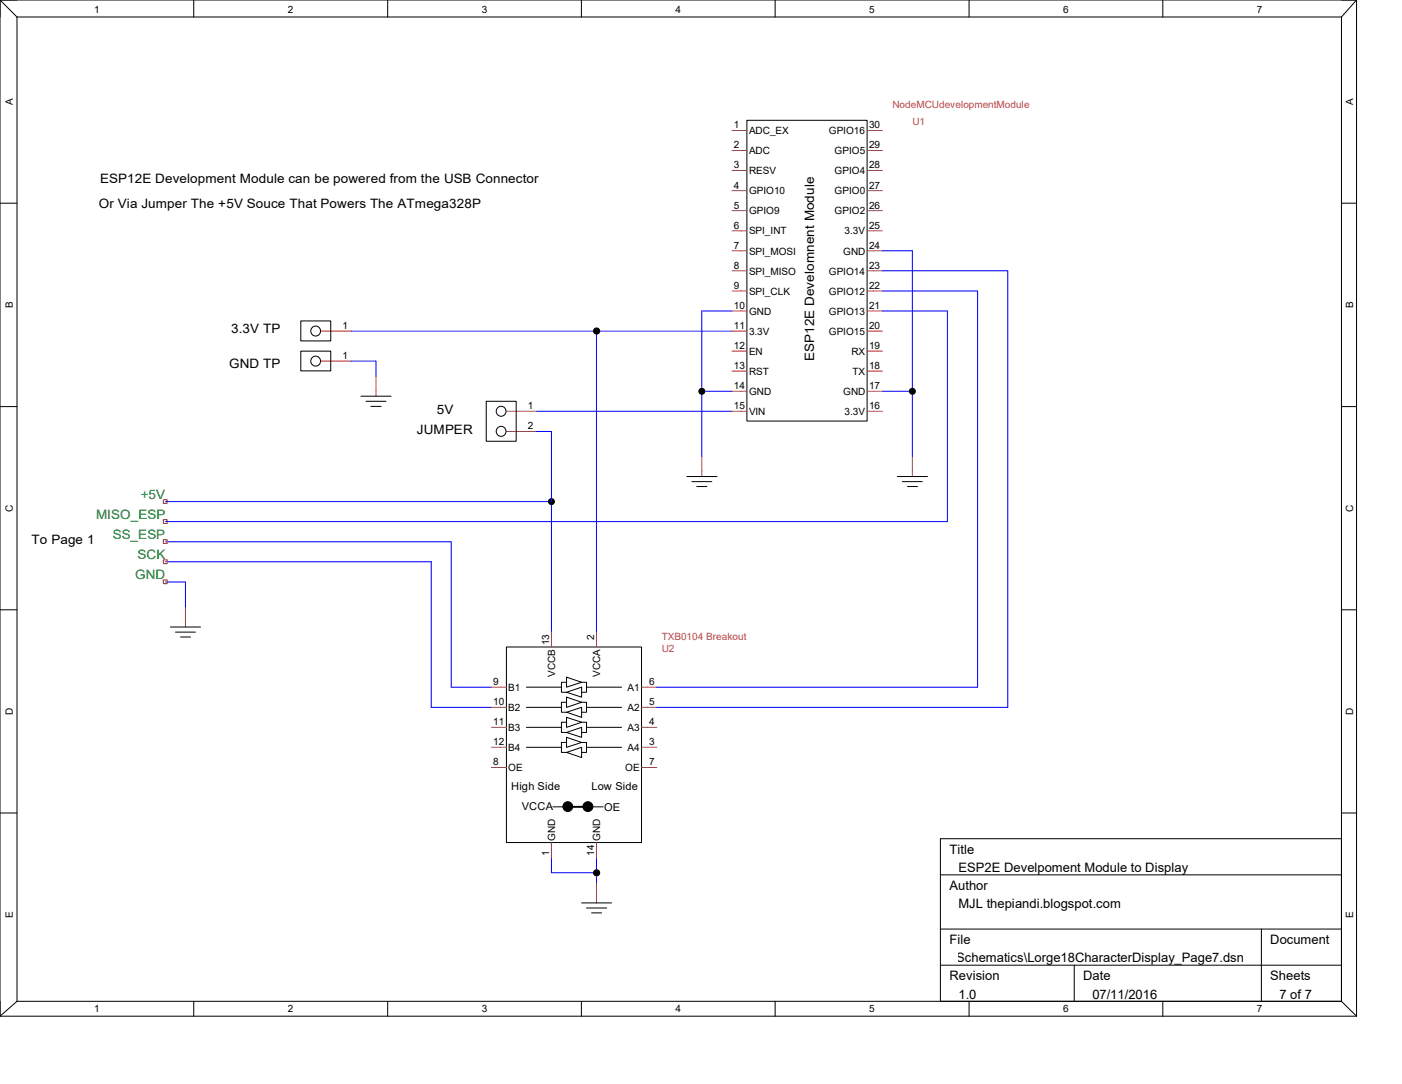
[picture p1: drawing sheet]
<svg xmlns="http://www.w3.org/2000/svg" width="279mm" height="216mm" viewBox="0 0 279 216" stroke-linecap="round" stroke-linejoin="round" font-family="sans-serif">
<g fill="none" stroke="#c04040" stroke-width=".2">
<path d="M145.9 26h2.9M145.9 30h2.9M145.9 34h2.9M145.9 38h2.9M172.8 26h3.1M172.8 30h3.1M172.8 34h3.1M172.8 38h3.1M145.9 42h2.9M145.9 46h2.9M145.9 50h2.9M145.9 53.9h2.9"/>
<path d="M145.9 58h2.9M172.8 42h3.1M172.8 46h3.1M172.8 50h3.1M172.8 53.9h3.1M172.8 58h3.1M63.9 66h6M63.9 71.9h6M74.9 74.9v4M145.9 66h2.9M145.9 61.9h2.9M145.9 69.9h2.9"/>
<path d="M145.9 73.9h2.9M145.9 77.9h2.9M172.8 66h3.1M172.8 61.9h3.1M172.8 69.9h3.1M172.8 73.9h3.1M172.8 77.9h3.1M100.9 81.9h6M100.9 85.9h6M139.9 90.9v4M145.9 81.9h2.9M172.8 81.9h3.1"/>
<path d="M181.8 90.9v4M37 120.9v4M97.9 136.9h3M109.9 125.9v3M118.9 125.9v3M127.9 136.9h3M97.9 148.8h3M97.9 144.9h3M97.9 140.9h3M97.9 152.9h3M127.9 148.8h3M127.9 144.9h3"/>
<path d="M127.9 140.9h3M127.9 152.9h3M109.9 167.9v3M118.9 167.9v3M118.9 175.9v3.9"/>
</g>
<g fill="none" stroke="#000" stroke-width=".2">
<path d="M0 0h270.3M0 0v202.4M0 0l3.4 3.4M3.4 3.4h263.9M3.4 3.4v196M38.6 0v3.4M77.3 0v3.4M115.9 0v3.4M154.5 0v3.4M193.1 0v3.4M231.7 0v3.4M267.3 3.4v196"/>
<path d="M270.3 0v202.4M270.3 0l-3 3.4M148.8 24h24v59.9h-24zM0 40.5h3.4M267.3 40.5h3M59.9 63.9h6v4h-6zM59.9 69.9h6v4h-6zM71.9 78.9h6M72.9 79.9h4M96.9 79.9h6v8h-6zM0 81h3.4M73.9 80.9h2"/>
<path d="M136.9 94.9h6M137.9 95.9h4M138.9 96.9h2M178.8 94.9h6M179.8 95.9h4M180.8 96.9h2M267.3 81h3M0 121.5h3.4M34 124.9h6M35 125.9h3.9M36 126.9h2M100.9 128.9h26.9v38.9h-26.9z"/>
<path d="M104.9 136.9h7M112.9 134.9l3 1-3 1zM112.9 137.9l3-1v2zM112.9 135.9h-1v2h1M112.9 138.9l3 1-3 1zM112.9 139.9h-1v2h1M115.9 135.9h1v2h-1M115.9 139.9h1v2h-1M116.9 136.9h7M267.3 121.5h3M104.9 140.9h7M104.9 144.9h7"/>
<path d="M104.9 148.8h7M112.9 141.9l3-1v2zM112.9 142.9l3 .9-3 1.1zM112.9 145.9l3-1v2zM112.9 143.8h-1v2.1h1M112.9 146.9l3 1-3 .9zM112.9 149.9l3-1.1v2.1zM112.9 147.9h-1v2h1M115.9 143.8h1v2.1h-1M115.9 147.9h1v2h-1M116.9 140.9h7M116.9 144.9h7"/>
<path d="M116.9 148.8h7M0 161.9h3.4M110.2 160.7h2M115.9 179.8h6M118.2 160.7h2M187.4 174.2h79.9M267.3 167h-79.9v32.4M267.3 161.9h3M3.4 199.4h263.9M3.4 199.4l-3.4 3M38.6 199.4v3M77.3 199.4v3"/>
<path d="M115.9 199.4v3M116.9 180.8h4M117.9 181.8h2M154.5 199.4v3M187.4 185h79.9M187.4 192.2h79.9M193.1 199.4v3M214.1 192.2v7.2M231.7 199.4v3M251.4 185v14.4M267.3 199.4l3 3M0 202.4h270.3"/>
<circle cx="62.9" cy="65.9" r=".98"/>
<circle cx="62.9" cy="71.9" r=".98"/>
<circle cx="99.9" cy="81.9" r=".98"/>
<circle cx="99.9" cy="85.9" r=".98"/>
</g>
<g fill="none" stroke="#00f" stroke-width=".2">
<path d="M175.9 58h18.9v78.9h-63.9M175.9 53.9h24.9v87h-69.9M175.9 50h5.9v40.9M69.9 66h76M69.9 71.9h5v3M118.9 66v59.9M139.9 77.9h6M145.9 61.9h-6v29M175.9 61.9h12.9v42h-155.8M175.9 77.9h5.9M33 99.9h76.9M106.9 85.9h3v40"/>
<path d="M106.9 81.9h39M33 115.9h4v5M33 107.9h56.9v29h8M33 111.9h52.9v29h12M109.9 167.9v5.9h9M118.9 167.9v8"/>
</g>
<g fill="#000" stroke="#000" stroke-width=".2">
<circle cx="118.9" cy="65.9" r=".61"/>
<circle cx="139.9" cy="77.9" r=".59"/>
<circle cx="181.8" cy="77.9" r=".59"/>
<circle cx="109.9" cy="99.9" r=".59"/>
<circle cx="113.2" cy="160.7" r=".97"/>
<circle cx="117.2" cy="160.7" r=".99"/>
<circle cx="118.9" cy="173.8" r=".61"/>
</g>
<path d="M32.6 99.5h.7v.7h-.7zM32.6 103.5h.7v.8h-.7zM32.6 107.5h.7v.7h-.7zM32.6 111.5h.7v.8h-.7zM32.6 115.5h.7v.7h-.7z" fill="none" stroke="#f00" stroke-width=".2"/>
<path d="M112.8 160.7h4" fill="none" stroke="#000" stroke-width=".38"/>
<g font-size="2.6">
<text x="19.7" y="41.4">Or Via Jumper The +5V Souce That Powers The ATmega328P</text>
<text x="20" y="36.4">ESP12E Development Module can be powered from the USB Connector</text>
<text x="46.1" y="66.4">3.3V TP</text>
<text x="162.3" y="71.9" transform="rotate(-90 162.3 71.9)">ESP12E Develomnent Module</text>
<text x="45.7" y="73.4">GND TP</text>
<text x="87.1" y="82.4">5V</text>
<text x="83.1" y="86.4">JUMPER</text>
<text x="6.3" y="108.3">To Page 1</text>
<text x="189.2" y="170.1">Title</text>
<text x="191" y="173.7">ESP2E Develpoment Module to Display</text>
<text x="189.2" y="177.3">Author</text>
<text x="191" y="180.9">MJL thepiandi.blogspot.com</text>
<text x="64.3" y="191.7">D:\Marty\Documents\~Electronics\Projects - Arduino and ESP8266\Large 18 Character Display\DisplayBoard_Schematics\Lorge18CharacterDisplay_Page7.dsn</text>
<text x="189.2" y="188.1">File</text>
<text x="253.2" y="188.1">Document</text>
<text x="189.2" y="195.3">Revision</text>
<text x="215.9" y="195.3">Date</text>
<text x="253.2" y="195.3">Sheets</text>
<text x="191" y="198.9">1.0</text>
<text x="217.7" y="198.9">07/11/2016</text>
<text x="255" y="198.9">7 of 7</text>
</g>
<g font-size="2.6" fill="#008020">
<text x="28.1" y="99.4">+5V</text>
<text x="19.1" y="103.3">MISO_ESP</text>
<text x="22.5" y="107.4">SS_ESP</text>
<text x="27.4" y="111.3">SCK</text>
<text x="27" y="115.4">GND</text>
</g>
<g font-size="2.2">
<text x="101.9" y="157.4">High Side</text>
<text x="104" y="161.4">VCCA</text>
<text x="117.9" y="157.4">Low Side</text>
<text x="120.4" y="161.5">OE</text>
</g>
<g font-size="2">
<text x="18.8" y="2.6">1</text>
<text x="57.4" y="2.6">2</text>
<text x="96" y="2.6">3</text>
<text x="134.6" y="2.6">4</text>
<text x="173.2" y="2.6">5</text>
<text x="211.9" y="2.6">6</text>
<text x="250.5" y="2.6">7</text>
<text x="2.5" y="20.9" transform="rotate(-90 2.5 20.9)">A</text>
<text x="269.7" y="20.9" transform="rotate(-90 269.7 20.9)">A</text>
<text x="146.3" y="25.6">1</text>
<text x="146.3" y="29.5">2</text>
<text x="149.3" y="26.7">ADC_EX</text>
<text x="165.2" y="26.7">GPIO16</text>
<text x="173.2" y="29.5">29</text>
<text x="173.2" y="25.6">30</text>
<text x="146.3" y="33.5">3</text>
<text x="149.3" y="30.7">ADC</text>
<text x="149.3" y="34.7">RESV</text>
<text x="166.3" y="34.7">GPIO4</text>
<text x="166.3" y="30.7">GPIO5</text>
<text x="173.2" y="33.5">28</text>
<text x="146.3" y="37.5">4</text>
<text x="146.3" y="41.5">5</text>
<text x="149.3" y="38.7">GPIO10</text>
<text x="166.3" y="38.7">GPIO0</text>
<text x="173.2" y="41.5">26</text>
<text x="173.2" y="37.5">27</text>
<text x="146.3" y="45.6">6</text>
<text x="149.3" y="42.7">GPIO9</text>
<text x="149.3" y="46.7">SPI_INT</text>
<text x="166.3" y="42.7">GPIO2</text>
<text x="168.3" y="46.7">3.3V</text>
<text x="173.2" y="45.6">25</text>
<text x="146.3" y="49.5">7</text>
<text x="146.3" y="53.5">8</text>
<text x="149.3" y="50.7">SPI_MOSI</text>
<text x="168" y="50.7">GND</text>
<text x="173.2" y="53.5">23</text>
<text x="173.2" y="49.5">24</text>
<text x="146.3" y="57.5">9</text>
<text x="149.3" y="54.7">SPI_MISO</text>
<text x="149.3" y="58.7">SPI_CLK</text>
<text x="165.2" y="58.7">GPIO12</text>
<text x="165.2" y="54.7">GPIO14</text>
<text x="173.2" y="57.5">22</text>
<text x="2.5" y="61.4" transform="rotate(-90 2.5 61.4)">B</text>
<text x="68.2" y="65.5">1</text>
<text x="146.3" y="61.5">10</text>
<text x="146.3" y="65.5">11</text>
<text x="149.3" y="62.7">GND</text>
<text x="165.2" y="62.7">GPIO13</text>
<text x="173.2" y="65.5">20</text>
<text x="173.2" y="61.5">21</text>
<text x="269.7" y="61.4" transform="rotate(-90 269.7 61.4)">B</text>
<text x="68.2" y="71.5">1</text>
<text x="146.3" y="69.5">12</text>
<text x="149.3" y="66.7">3.3V</text>
<text x="149.3" y="70.7">EN</text>
<text x="165.2" y="66.7">GPIO15</text>
<text x="169.7" y="70.7">RX</text>
<text x="173.2" y="69.5">19</text>
<text x="146.3" y="73.5">13</text>
<text x="146.3" y="77.5">14</text>
<text x="149.3" y="74.7">RST</text>
<text x="169.9" y="74.7">TX</text>
<text x="173.2" y="77.5">17</text>
<text x="173.2" y="73.5">18</text>
<text x="105.2" y="81.5">1</text>
<text x="146.3" y="81.5">15</text>
<text x="149.3" y="78.7">GND</text>
<text x="149.3" y="82.7">VIN</text>
<text x="168" y="78.7">GND</text>
<text x="168.3" y="82.7">3.3V</text>
<text x="173.2" y="81.5">16</text>
<text x="105.2" y="85.5">2</text>
<text x="2.5" y="101.9" transform="rotate(-90 2.5 101.9)">C</text>
<text x="269.7" y="101.9" transform="rotate(-90 269.7 101.9)">C</text>
<text x="109.4" y="128.5" transform="rotate(-90 109.4 128.5)">13</text>
<text x="118.4" y="127.4" transform="rotate(-90 118.4 127.4)">2</text>
<text x="98.3" y="136.4">9</text>
<text x="101.3" y="137.6">B1</text>
<text x="110.6" y="134.8" transform="rotate(-90 110.6 134.8)">VCCB</text>
<text x="119.6" y="134.8" transform="rotate(-90 119.6 134.8)">VCCA</text>
<text x="125.1" y="137.6">A1</text>
<text x="129.4" y="136.4">6</text>
<text x="2.5" y="142.4" transform="rotate(-90 2.5 142.4)">D</text>
<text x="98.3" y="140.5">10</text>
<text x="101.3" y="141.6">B2</text>
<text x="125.1" y="141.6">A2</text>
<text x="129.4" y="140.5">5</text>
<text x="269.7" y="142.4" transform="rotate(-90 269.7 142.4)">D</text>
<text x="98.3" y="148.4">12</text>
<text x="98.3" y="144.4">11</text>
<text x="101.3" y="149.6">B4</text>
<text x="101.3" y="145.6">B3</text>
<text x="125.1" y="145.6">A3</text>
<text x="125.1" y="149.6">A4</text>
<text x="129.4" y="144.4">4</text>
<text x="129.4" y="148.4">3</text>
<text x="98.3" y="152.4">8</text>
<text x="101.3" y="153.6">OE</text>
<text x="124.6" y="153.6">OE</text>
<text x="129.4" y="152.4">7</text>
<text x="110.6" y="167.4" transform="rotate(-90 110.6 167.4)">GND</text>
<text x="119.6" y="167.4" transform="rotate(-90 119.6 167.4)">GND</text>
<text x="109.4" y="170.4" transform="rotate(-90 109.4 170.4)">1</text>
<text x="118.4" y="170.4" transform="rotate(-90 118.4 170.4)">14</text>
<text x="2.5" y="182.8" transform="rotate(-90 2.5 182.8)">E</text>
<text x="269.7" y="182.8" transform="rotate(-90 269.7 182.8)">E</text>
<text x="18.8" y="201.6">1</text>
<text x="57.4" y="201.6">2</text>
<text x="96" y="201.6">3</text>
<text x="134.6" y="201.6">4</text>
<text x="173.2" y="201.6">5</text>
<text x="211.9" y="201.6">6</text>
<text x="250.5" y="201.6">7</text>
</g>
<g font-size="2" fill="#c04040">
<text x="177.8" y="21.5">NodeMCUdevelopmentModule</text>
<text x="181.8" y="24.9">U1</text>
<text x="131.9" y="129.8">U2</text>
<text x="131.9" y="127.5">TXB0104 Breakout</text>
</g>
</svg>
